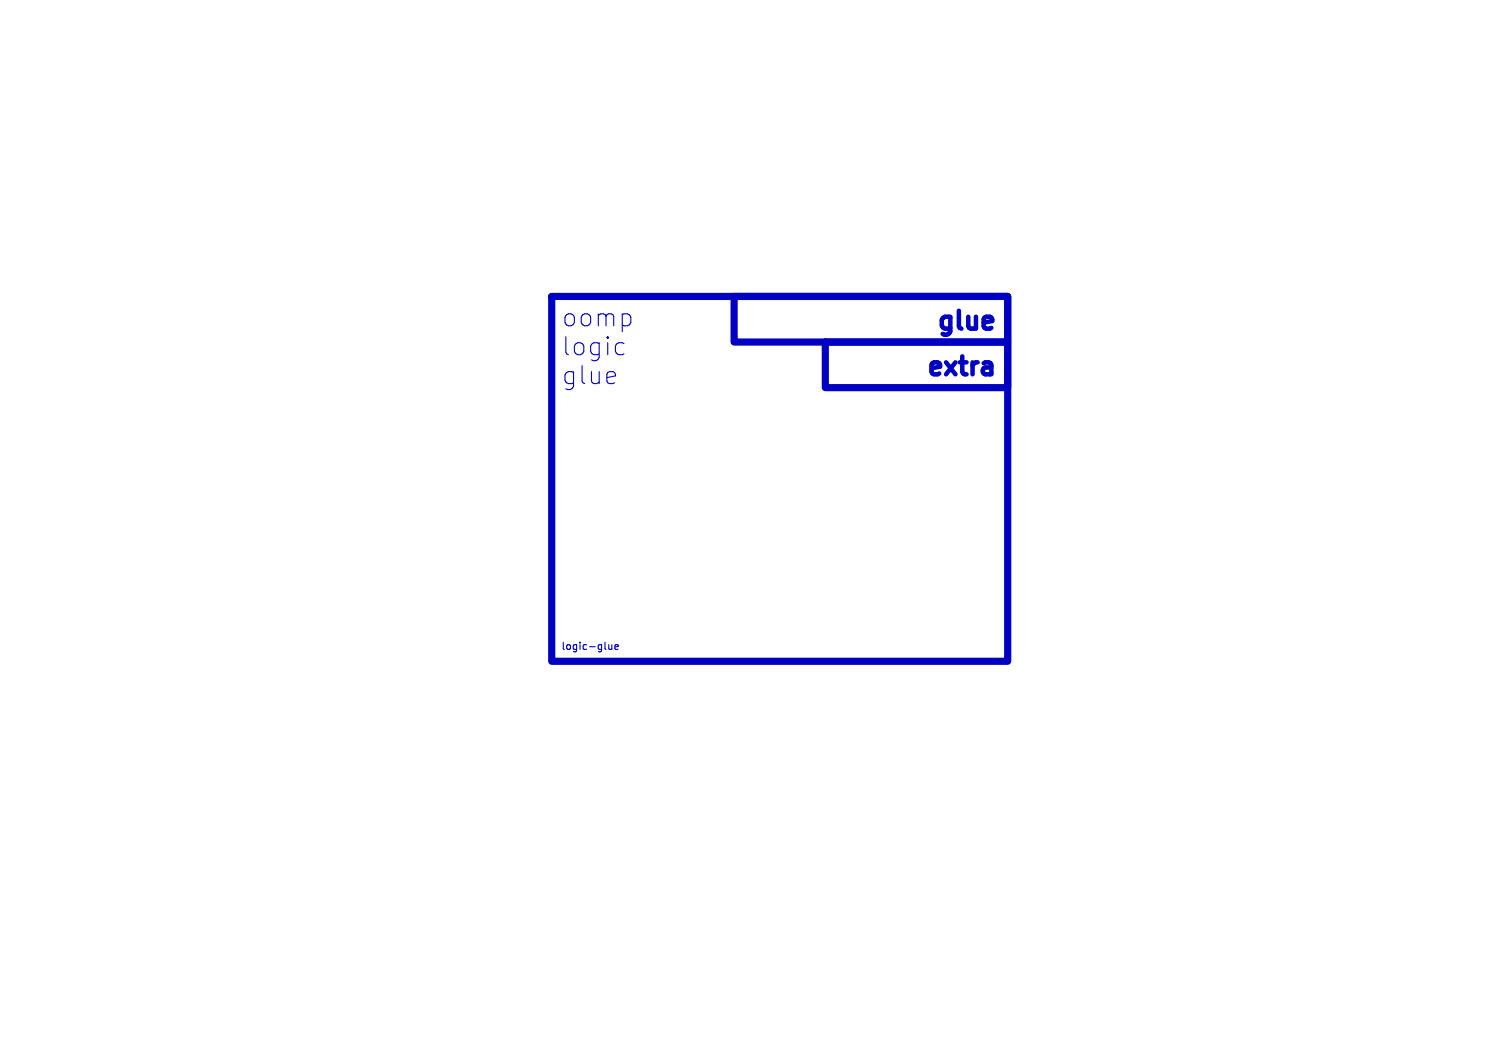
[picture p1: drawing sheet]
<svg xmlns="http://www.w3.org/2000/svg" width="210mm" height="148mm" viewBox="0 0 210 148" stroke-linecap="round" stroke-linejoin="round" font-family="sans-serif">
<path d="M137.7 50.4l.2 .2 .2 .2v1.3M137.8 44.1l.3 .1 .1 .5-1.2 .2M138.1 45.6l-.3 .2M138.1 52l-.3 .1h-.6M138.1 51l-.3 .2h-.6" fill="none" stroke="#0000c2" stroke-width=".63"/>
<path d="M86.2 47.7h.5l.2 .1M86.9 49.3l-.2 .1h-.5M84.8 89.8v.6h.3l.1-.1M85.2 89.8v.6M85.6 90.1l.5-.1v-.2h-.3l-.2 .1 .1 .5h.4" fill="none" stroke="#0000c2" stroke-width=".15"/>
<path d="M76.8 41.3h63.5v50.8h-63.5zM102.2 41.3h38.1v6.3h-38.1zM114.9 47.6h25.4v6.4h-25.4z" fill="none" stroke="#0000c2" stroke-width="1"/>
<g font-size="3.5" fill="#0000c2">
<text x="78.1" y="45.7">oomp</text>
<text x="129.7" y="46.1">glue</text>
<text x="78.1" y="49.7">logic</text>
<text x="78.1" y="53.7">glue</text>
<text x="128.3" y="52.5">extra</text>
</g>
<text font-size="1.4" fill="#0000c2" x="78.1" y="90.6">logic-glue</text>
</svg>
